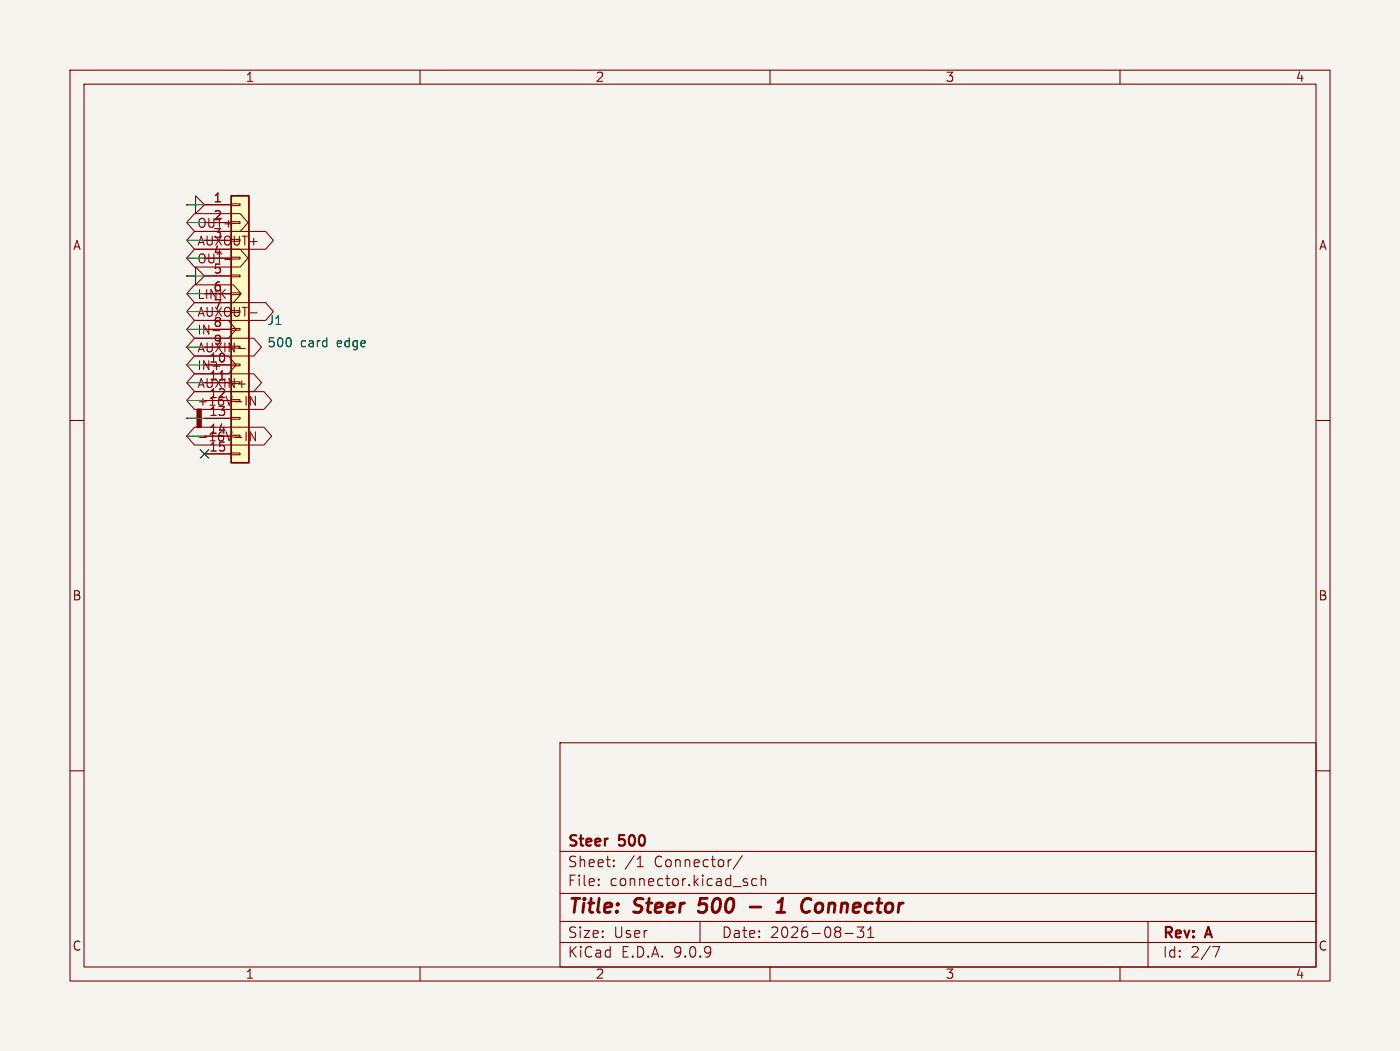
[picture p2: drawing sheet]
<svg xmlns="http://www.w3.org/2000/svg" width="200mm" height="150mm" viewBox="0 0 200 150" stroke-linecap="round" stroke-linejoin="round" font-family="sans-serif">
<path d="M0 0h200v150h-200z" fill="#f5f4ef" stroke="#f5f4ef" stroke-width=".14"/>
<g fill="none" stroke="#840000" stroke-width=".15">
<path d="M10 10h180v130h-180zM12 12h176v126h-176zM60 10v2M110 10v2M160 10v2M26.7 29.2h1.2v-1.2l1.3 1.2-1.3 1.3v-1.3M26.7 29.2h.1M26.7 39.4h1.2v-1.3l1.3 1.3-1.3 1.3v-1.3M26.7 39.4h.1M10 60h2M188 60h2M10 110h2"/>
<path d="M80 106h108v32h-108zM188 110h2M60 138v2M80 134.5h108M80 131.5h108M80 127.5h108M80 121.5h108M85.5 126.3v.1M85.5 125.5v.1M87.7 123.6v.1M87.7 122.8v.1M91 123.7h.9"/>
<path d="M91.2 122.6l.3-.4v1.5M100 131.5v3M106 122.1l-1.3 2M106.6 125.9l.2 .2-.1 .2-.1 .1M106.6 125.4l.1 .1M108.1 125.5l-.4-.1-.3 .3v.4l.1 .2h.6M108.7 125.5a.37 .37 0 0 1 .7 .1v.8M108.7 124.9v1.5M110 138v2M120.7 133.2h1.2M122.5 132.3h.9l-.5 .6a.41 .41 0 0 1 .5 .3v.3l-.2 .2-.5 .1-.2-.1M124 133.8h.8"/>
<path d="M124 132.7l.4-.4v1.5M160 138v2M164 131.5v6.5M173.2 135.1h1l-.6 1.5"/>
</g>
<path d="M99.8 130l.2 .2M100.1 128.2l-.2 1 .1-.1M107.2 129.5h1.5M111 130.2h1.1M111.1 128.8l.7-.6-.3 2M117.2 128.9a.62 .62 0 0 0-.7 .4v.7a.52 .52 0 0 0 .8 .1" fill="none" stroke="#840000" stroke-width=".4"/>
<path d="M33 28h2.6v38.1h-2.6z" fill="#ffffc2"/>
<path d="M33 28h2.6v38.1h-2.6z" fill="none" stroke="#840000" stroke-width=".25"/>
<g fill="none" stroke="#840000" stroke-width=".15">
<path d="M26.7 29.2h.1M26.7 39.4h.1M27.8 30.5h6.5l1.1 1.3-1.1 1.2h-6.5l-1.1-1.2zM27.8 33h10.1l1.2 1.3-1.2 1.3h-10.1l-1.1-1.3zM27.8 35.6h6.5l1.1 1.2-1.1 1.3h-6.5l-1.1-1.3zM29.2 29.2h3.8M29.2 31.8h3.8M29.2 34.3h3.8M29.2 36.8h3.8M29.2 39.4h3.8M32.1 37h1M33 29.1h1.3v.3h-1.3z"/>
<path d="M33 31.6h1.3v.3h-1.3zM33 36.7h1.3v.3h-1.3zM33 39.3h1.3v.2h-1.3zM26.7 59.7h.1M26.7 59.7h1.5M27.8 55.9h9.9l1.1 1.3-1.1 1.2h-9.9l-1.1-1.2zM27.8 53.4h8.5l1.1 1.2-1.1 1.3h-8.5l-1.1-1.3zM27.8 50.8h4.8l1.1 1.3-1.1 1.3h-4.8l-1.1-1.3zM27.8 48.3h8.5l1.1 1.2-1.1 1.3h-8.5l-1.1-1.3zM27.8 45.7h4.8l1.1 1.3-1.1 1.3h-4.8l-1.1-1.3zM27.8 43.2h10.1l1.2 1.3-1.2 1.2h-10.1l-1.1-1.2zM27.8 40.7h5.5l1.2 1.2-1.2 1.3h-5.5l-1.1-1.3z"/>
<path d="M29.2 41.9h3.8M29.2 44.5h3.8M29.2 47h3.8M29.2 49.5h3.8M29.2 52.1h3.8M29.2 54.6h3.8M29.2 57.2h3.8M29.2 59.7h3.8M33 41.8h1.3v.3h-1.3zM33 46.9h1.3v.2h-1.3zM33 52h1.3v.2h-1.3zM33 59.6h1.3v.2h-1.3z"/>
<path d="M34.1 49.7h.9M35.2 56.6v1.2M35.8 44.6h.9M36.5 56.6v1.2l-.7-1.2v1.2M27.8 61h9.9l1.1 1.2-1.1 1.3h-9.9l-1.1-1.3zM29.2 62.2h3.8M29.2 64.8h3.8M33 64.7h1.3v.2h-1.3zM35.2 61.6v1.3M36.5 61.6v1.3l-.7-1.3v1.3"/>
</g>
<path d="M28.2 58.4h.5v2.6h-.5z" fill="#840000" stroke="#840000" stroke-width=".25"/>
<g fill="none" stroke="#009600" stroke-width=".15">
<path d="M26.7 36.8h2.5M26.7 39.4h2.5M26.7 31.8h2.5M26.7 29.2h2.5M26.7 34.3h2.5M26.7 54.6h2.5M26.7 52.1h2.5M26.7 49.5h2.5M26.7 41.9h2.5M26.7 47h2.5M26.7 59.7h2.5M26.7 57.2h2.5"/>
<path d="M26.7 44.5h2.5M26.7 62.2h2.5"/>
</g>
<path d="M28.6 64.2l1.2 1.2M29.8 64.2l-1.2 1.2" fill="none" stroke="#000084" stroke-width=".15"/>
<g font-size="2.8" fill="#840000">
<text x="81" y="130.9">Title:</text>
<text x="90.7" y="130.9">Steer</text>
<text x="100.7" y="130.9">500</text>
<text x="113.5" y="130.9">1</text>
<text x="117.8" y="130.9">Connector</text>
</g>
<g font-size="2.1" fill="#840000">
<text x="81" y="124">Sheet:</text>
<text x="81" y="121.2">Steer</text>
<text x="88.5" y="121.2">500</text>
<text x="89.2" y="124">/1</text>
<text x="93.5" y="124">Connector/</text>
<text x="81" y="126.7">File:</text>
<text x="87.1" y="126.7">connector.kicad_sch</text>
<text x="81" y="136.9">KiCad</text>
<text x="81" y="134.1">Size:</text>
<text x="87.7" y="134.1">User</text>
<text x="88.7" y="136.9">E.D.A.</text>
<text x="96.3" y="136.9">9.0.9</text>
<text x="103" y="134.1">Date:</text>
<text x="110" y="134.1">2026-08-31</text>
<text x="166" y="134.3">Rev:</text>
<text x="166" y="136.9">Id:</text>
<text x="170.1" y="136.9">2/7</text>
<text x="172.4" y="134.3">A</text>
</g>
<g font-size="1.8" fill="#840000">
<text x="35" y="11.9">1</text>
<text x="85" y="11.9">2</text>
<text x="135" y="11.9">3</text>
<text x="185" y="11.9">4</text>
<text x="10.3" y="35.9">A</text>
<text x="28.1" y="32.7">OUT+</text>
<text x="28.1" y="35.3">AUXOUT+</text>
<text x="188.3" y="35.9">A</text>
<text x="28.1" y="37.8">OUT-</text>
<text x="28.1" y="48">IN-</text>
<text x="28.1" y="45.4">AUXOUT-</text>
<text x="28.1" y="42.9">LINK</text>
<text x="28.1" y="53">IN+</text>
<text x="28.1" y="50.5">AUXIN-</text>
<text x="28.1" y="58.1">+16V-IN</text>
<text x="28.1" y="63.2">-16V-IN</text>
<text x="10.3" y="85.9">B</text>
<text x="188.3" y="85.9">B</text>
<text x="10.3" y="135.9">C</text>
<text x="188.3" y="135.9">C</text>
<text x="35" y="139.9">1</text>
<text x="85" y="139.9">2</text>
<text x="135" y="139.9">3</text>
<text x="185" y="139.9">4</text>
</g>
<g font-size="1.8" fill="#a90000">
<text x="30.4" y="29">1</text>
<text x="30.4" y="31.5">2</text>
<text x="30.4" y="34">3</text>
<text x="30.4" y="36.6">4</text>
<text x="30.4" y="39.1">5</text>
<text x="30.4" y="41.7">6</text>
<text x="30.4" y="44.2">7</text>
<text x="30.4" y="46.7">8</text>
<text x="29.8" y="51.8">10</text>
<text x="30.4" y="49.3">9</text>
<text x="28.1" y="55.6">AUXIN+</text>
<text x="29.8" y="54.4">11</text>
<text x="29.8" y="56.9">12</text>
<text x="29.8" y="59.4">13</text>
<text x="29.8" y="62">14</text>
<text x="29.8" y="64.5">15</text>
</g>
<g font-size="1.8" fill="#006464">
<text x="38.1" y="46.6">J1</text>
<text x="38.1" y="49.8">500</text>
<text x="42.9" y="49.8">card</text>
<text x="48.3" y="49.8">edge</text>
</g>
</svg>
